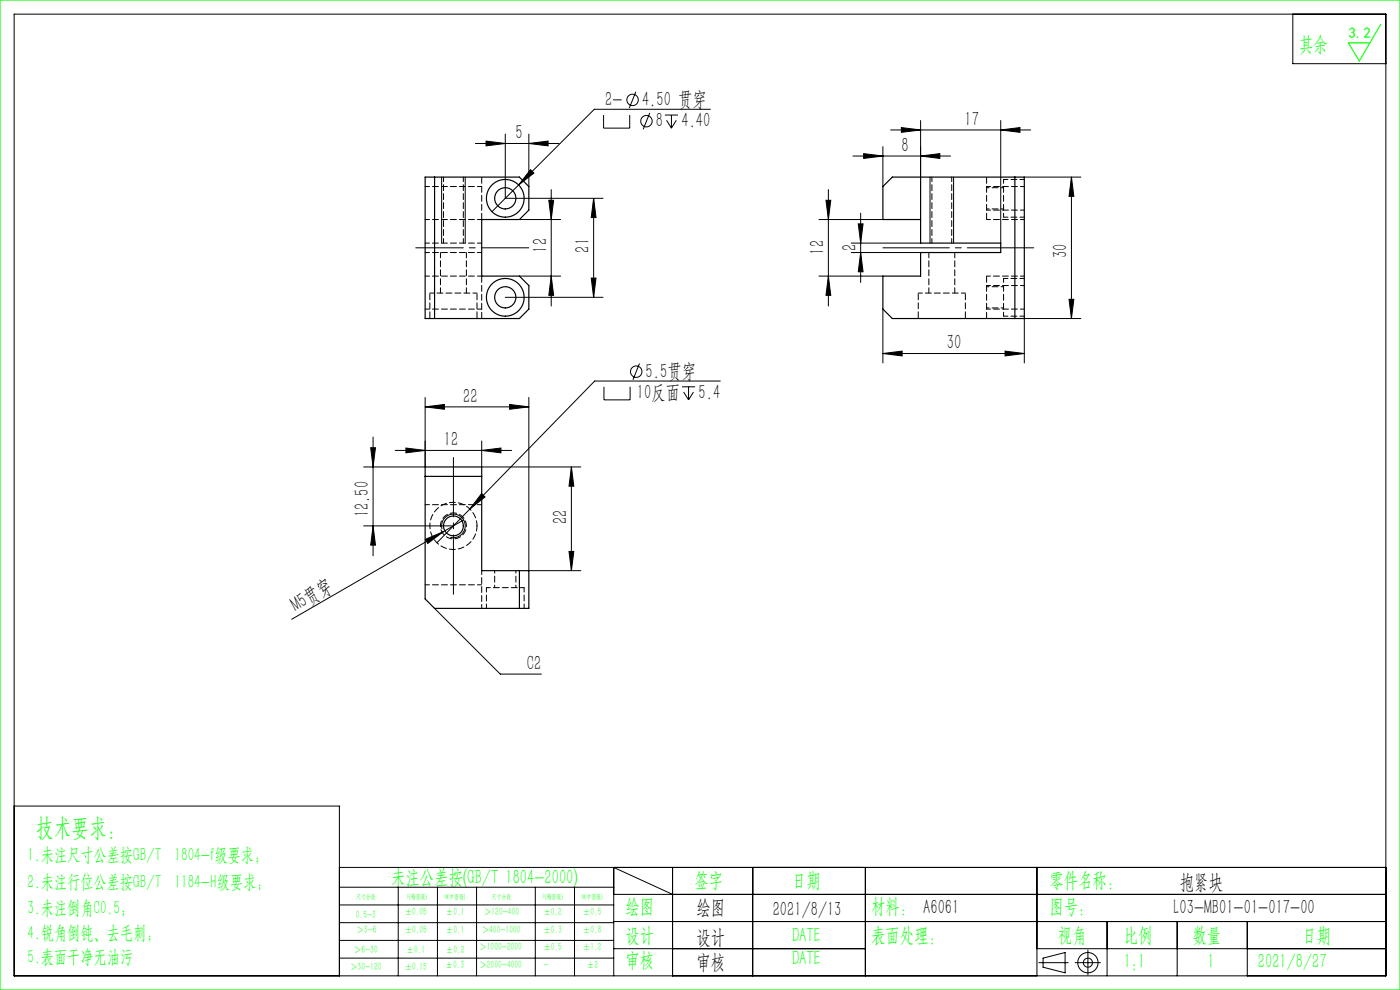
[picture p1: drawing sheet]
<svg xmlns="http://www.w3.org/2000/svg" width="297mm" height="210mm" viewBox="0 0 297 210" stroke-linecap="round" stroke-linejoin="round" font-family="sans-serif">
<g fill="none" stroke="#000" stroke-width=".21">
<path d="M3 3h291v204h-291zM134.9 19.5l-1.4 3.4M274.3 3v10.5h19.7M93.7 37.6v14M98.7 37.6v14M100.8 30.4h17.7M103.1 29.9l4.1 .5-4.1 .5zM107.2 28.4v13.7h20.7M112.2 30.4l4.1-.5v1zM112.2 28.4v11.2M112.5 36l.8 .7-3.3 2.5zM128 24.4v2.8h5.6v-2.8"/>
<path d="M137.8 24l-1.4 3.4M141.1 24.4h2.7M141.4 25.5l1 1.7M142.4 24.4v2.8M143.5 25.5l-1.1 1.7M150.7 23.2h-24.6l-21.7 21.7M180.9 33.1h20.7M183.2 32.6l4.1 .5-4.1 .5zM187.3 31.1v8.5M188.9 27.6h29.7M191.2 27.1l4.1 .5-4.1 .5zM195.3 25.6v21"/>
<path d="M195.3 33.1l4.1-.5v1zM197.3 37.6v14M202.3 37.6v14M212.3 27.6l4.1-.5v1zM212.3 25.6v26M217.3 37.6h12M227.3 37.6v30M227.3 37.6l.5 4h-1zM110.2 46.6h8.7M110.2 58.6h8.7M116.4 42.5h1l-.5 4.1zM116.9 40.2v24.7"/>
<path d="M116.9 58.6l.5 4h-1zM125.4 59h1l-.5 4.1zM125.9 42.1v21M125.9 42.1l.5 4h-1zM173.7 46.6h13.6M173.7 58.6h13.6M175.2 42.5h1l-.5 4.1zM175.7 58.6l.5 4h-1zM175.7 40.2v24.7M180.6 51.6h14.7M180.6 53.6h14.7M182.1 47.5h1l-.5 4.1z"/>
<path d="M182.6 45.2v14.7M182.6 53.6l.5 4h-1zM107.2 63.1h20.7M135.7 77.1l-1.4 3.5M187.3 75l4.1-.5v1zM187.3 65.6v11.4M187.3 75h30M213.2 74.5l4.1 .5-4.1 .5zM226.8 63.5h1l-.5 4.1zM229.3 67.6h-12v9.4M78.6 95h1.1l-.6 4.1zM79.1 92.7v25.2"/>
<path d="M83.8 95.5h24.7M86.1 95l4.1 .5-4.1 .6zM90.2 86.3l4.1-.5v1zM90.2 84.3v14.8h-13.1M90.2 86.3h22M102.2 95.5l4.1-.5v1.1zM102.2 93.5v5.6h21M108.1 85.8l4.1 .5-4.1 .5zM112.2 84.3v36.8h11M121.2 99.1v22M121.2 99.1l.5 4h-1zM128.1 82v2.8h5.6v-2.8"/>
<path d="M144.7 82h2.8M145 83.2l1.1 1.6M146.1 82v2.8M147.1 83.2l-1 1.6M152.8 80.8h-26.6l-33.5 34.3M77.1 111.6h19.1M79.1 111.6l.6 4h-1.1zM90.2 114.4l3.8-1.6-3.3 2.5zM93.8 112.2a2.5 2.5 0 0 1 2.2-3.1 2.5 2.5 0 0 1 2.7 2.7 2.5 2.5 0 0 1-3.2 2.2M98.4 110.3l-36.5 21.1M102.2 104.7l.7 .7-3.2 2.6zM120.7 117h1l-.5 4.1z"/>
<path d="M92.2 129.1l13.9 13.9h8.7M3 171h69v36M72 184h222M72 188.2h58.2M72 192h58.2M72 195.7h58.2M72 199.5h58.2M84.5 188.2v18.8M92.8 188.2v18.8M101.1 188.2v18.8M113.6 188.2v18.8M121.9 188.2v18.8"/>
<path d="M130.2 189.7h163.8M130.2 195.5h163.8M142.7 189.7l-12.5-5.7v23M142.7 184v23M159.7 184v23M183.6 184v23M220 184v23M234.9 195.5v11.5M249.7 195.5v11.5M264.6 195.5v11.5M72 203.2h58.2M130.2 201.2h53.4"/>
<path d="M220 201.2h74M220.4 204.2h6.2M221.3 203.2l4.7-1.1v4.3l-4.7-1.2zM228.1 204.2h5.3M230.8 201.5v5.3"/>
<circle cx="134.2" cy="21.2" r="1.21"/>
<circle cx="137.1" cy="25.7" r="1.21"/>
<circle cx="135" cy="78.8" r="1.21"/>
<circle cx="230.8" cy="204.2" r="2.15"/>
<circle cx="230.8" cy="204.2" r=".96"/>
</g>
<path d="M219.3 52.6h-32" fill="none" stroke="#000" stroke-width=".21" stroke-dasharray="30.5 1.3 1.3 1.3" stroke-dashoffset="16.4"/>
<path d="M112.2 52.6h-24" fill="none" stroke="#000" stroke-width=".21" stroke-dasharray="30.5 1.3 1.3 1.3" stroke-dashoffset="20.4"/>
<path d="M96.2 97.1v29" fill="none" stroke="#000" stroke-width=".21" stroke-dasharray="30.5 1.3 1.3 1.3" stroke-dashoffset="17.9"/>
<path d="M0 0h297v210h-297zM292.9 5.2l-4.5 7.7-2.4-3.8h4.6" fill="none" stroke="#0f0" stroke-width=".25"/>
<g fill="#000">
<path d="M90.2 114.4l3.8-1.6-3.3 2.5z"/>
<path d="M112.5 36l-2.5 3.2 3.3-2.5zM103.1 29.9l4.1 .5-4.1 .5zM112.2 30.4l4.1-.5v1zM187.3 75l4.1-.5v1zM213.2 74.5l4.1 .5-4.1 .5zM183.2 32.6l4.1 .5-4.1 .5zM195.3 33.1l4.1-.5v1zM86.1 95l4.1 .5-4.1 .6zM102.2 95.5l4.1-.5v1.1zM102.2 104.7l-2.5 3.3 3.2-2.6z"/>
<path d="M212.3 27.6l4.1-.5v1zM191.2 27.1l4.1 .5-4.1 .5z"/>
<path d="M116.4 42.5h1l-.5 4.1zM116.9 58.6l.5 4h-1zM125.9 42.1l.5 4h-1zM125.4 59h1l-.5 4.1zM227.3 37.6l.5 4h-1zM226.8 63.5h1l-.5 4.1zM175.2 42.5h1l-.5 4.1zM175.7 58.6l.5 4h-1zM182.1 47.5h1l-.5 4.1zM182.6 53.6l.5 4h-1zM121.2 99.1l.5 4h-1zM120.7 117h1l-.5 4.1z"/>
<path d="M90.2 86.3l4.1-.5v1zM108.1 85.8l4.1 .5-4.1 .5z"/>
<path d="M79.1 111.6l.6 4h-1.1zM78.6 95h1.1l-.6 4.1z"/>
</g>
<g fill="none" stroke="#000" stroke-width=".25">
<path d="M90.2 37.6h20l2 2v5l-2 2h-8v12h8l2 2v5l-2 2h-20zM92.2 37.6v30M189.3 37.6h28v30h-28l-2-2v-7h8v-5h17v-2h-17v-5h-8v-7zM215.3 37.6v30M90.2 99.1h12v22h10v8h-20l-2-2zM90.2 101.1h12M110.2 121.1v8"/>
<circle cx="107.2" cy="42.1" r="2.25"/>
<circle cx="107.2" cy="42.1" r="4"/>
<circle cx="107.2" cy="63.1" r="2.25"/>
<circle cx="107.2" cy="63.1" r="4"/>
<circle cx="96.2" cy="111.6" r="2.1"/>
</g>
<g fill="none" stroke="#000" stroke-width=".21" stroke-dasharray="1.3 .6" stroke-dashoffset=".3">
<path d="M90.2 39.6h12M94.1 37.6v14M197.7 37.6v14M217.3 38.1h-4.4M98.3 51.6v-14M102.2 53.6h-12M102.2 51.6h-12M102.2 46.6h-12M102.2 58.6h-12M201.9 51.6v-14M212.9 46.1h4.4M217.3 59.1h-4.4"/>
<path d="M102.2 65.6h-12M212.9 67.1h4.4M102.2 107.1h-12M102.2 124.1h-12M103.2 124.7v4.4M111.2 129.1v-4.4"/>
</g>
<path d="M102.2 46.6v-9M209.3 46.6v-9M102.2 67.6v-9M209.3 67.6v-9" fill="none" stroke="#000" stroke-width=".21" stroke-dasharray="1.3 .6" stroke-dashoffset="-.1"/>
<path d="M209.3 39.6h8M212.9 38.1v8M209.3 46.6h8M209.3 58.6h8M212.9 59.1v8M217.3 44.6h-8M101.2 62.2h-10M204.8 62.2h-10M209.3 60.6h8M217.3 65.6h-8M102.2 121.1v8M111.2 124.7h-8" fill="none" stroke="#000" stroke-width=".21" stroke-dasharray="1.3 .6" stroke-dashoffset=".4"/>
<path d="M91.2 62.2v5.4M101.2 67.6v-5.4M194.8 62.2v5.4M204.8 67.6v-5.4" fill="none" stroke="#000" stroke-width=".21" stroke-dasharray="1.3 .6" stroke-dashoffset="-.2"/>
<path d="M93.4 53.6v8.6M197 53.6v8.6M98.9 62.2v-8.6M202.5 62.2v-8.6" fill="none" stroke="#000" stroke-width=".21" stroke-dasharray="1.3 .6" stroke-dashoffset=".1"/>
<path d="M212.9 39.8h-3.6M209.3 44.3h3.6M209.3 65.3h3.6M212.9 60.8h-3.6M104.9 121.1v3.6M109.4 124.7v-3.6" fill="none" stroke="#000" stroke-width=".21" stroke-dasharray="1.3 .6" stroke-dashoffset=".7"/>
<path d="M96.2 108.8a2.75 2.75 0 0 1 2.4 4 2.75 2.75 0 0 1-4.7 .3 2.75 2.75 0 0 1 2-4.3h.3" fill="none" stroke="#000" stroke-width=".21" stroke-dasharray="1.3 .6" stroke-dashoffset=".6"/>
<path d="M101.2 111.6a5 5 0 0 1-7.4 4.4 5 5 0 0 1-.4-8.6 5 5 0 0 1 7.8 3.7v.5" fill="none" stroke="#000" stroke-width=".21" stroke-dasharray="1.3 .6" stroke-dashoffset=".2"/>
<text font-size="5.4" fill="#0f0" x="7.7" y="177.2">技术要求：</text>
<g font-size="4.4" fill="#0f0">
<text x="275.6" y="10.8">其余</text>
<text x="83" y="187.5">未注公差按(GB/T 1804-2000)</text>
<text x="147.3" y="188">签字</text>
<text x="168" y="188">日期</text>
<text x="222.6" y="188">零件名称：</text>
<text x="132.7" y="193.6">绘图</text>
<text x="184.8" y="193.6">材料： A6061</text>
<text x="222.6" y="193.6">图号：</text>
<text x="132.7" y="199.8">设计</text>
<text x="168" y="199.8">DATE</text>
<text x="184.8" y="199.8">表面处理：</text>
<text x="224.4" y="199.8">视角</text>
<text x="238.4" y="199.8">比例</text>
<text x="253" y="199.8">数量</text>
<text x="276.3" y="199.8">日期</text>
<text x="132.7" y="205.1">审核</text>
<text x="168" y="204.6">DATE</text>
<text x="238.4" y="205.3">1:1</text>
<text x="256.2" y="205.3">1</text>
<text x="266.9" y="205.3">2021/8/27</text>
</g>
<g font-size="4.4">
<text x="128.4" y="22.5">2-</text>
<text x="136.2" y="22.5">4.50 贯穿</text>
<text x="109.4" y="29.6">5</text>
<text x="139.1" y="27">8</text>
<text x="144.6" y="27">4.40</text>
<text x="204.6" y="26.7">17</text>
<text x="191.3" y="32.2">8</text>
<text x="116.1" y="53.6" transform="rotate(-90 116.1 53.6)">12</text>
<text x="125.1" y="53.6" transform="rotate(-90 125.1 53.6)">21</text>
<text x="174.9" y="54" transform="rotate(-90 174.9 54)">12</text>
<text x="181.7" y="53.2" transform="rotate(-90 181.7 53.2)">2</text>
<text x="226.4" y="54.7" transform="rotate(-90 226.4 54.7)">30</text>
<text x="200.9" y="74.1">30</text>
<text x="137" y="80.1">5.5贯穿</text>
<text x="98.3" y="85.4">22</text>
<text x="135.1" y="84.7">10反面</text>
<text x="148.2" y="84.7">5.4</text>
<text x="94.2" y="94.7">12</text>
<text x="78.3" y="109.7" transform="rotate(-90 78.3 109.7)">12.50</text>
<text x="120.3" y="111.2" transform="rotate(-90 120.3 111.2)">22</text>
<text x="62.8" y="129.8" transform="rotate(-30 62.8 129.8)">M5贯穿</text>
<text x="111.8" y="142.1">C2</text>
<text x="250.3" y="188.6">抱紧块</text>
<text x="147.8" y="194">绘图</text>
<text x="163.9" y="194.3">2021/8/13</text>
<text x="249" y="194">L03-MB01-01-017-00</text>
<text x="147.8" y="200.2">设计</text>
<text x="147.8" y="205.5">审核</text>
</g>
<g font-size="4" fill="#0f0">
<text x="5.9" y="182.6">1.未注尺寸公差按GB/T 1804-f级要求；</text>
<text x="5.9" y="188.4">2.未注行位公差按GB/T 1184-H级要求；</text>
<text x="5.9" y="193.9">3.未注倒角C0.5；</text>
<text x="5.9" y="199.2">4.锐角倒钝、去毛刺；</text>
<text x="5.9" y="204.2">5.表面干净无油污</text>
</g>
<text font-size="3.2" fill="#0f0" x="286.1" y="8">3.2</text>
<g font-size="2.3" fill="#0f0">
<text x="75.5" y="194.7">0.5-3</text>
<text x="75.6" y="198">＞3-6</text>
<text x="85.9" y="194.2">±0.05</text>
<text x="85.9" y="198">±0.05</text>
<text x="94.6" y="194.2">±0.1</text>
<text x="94.6" y="198">±0.1</text>
<text x="102.2" y="198">＞400-1000</text>
<text x="102.7" y="194.2">＞120-400</text>
<text x="115.3" y="194.2">±0.2</text>
<text x="115.3" y="198">±0.3</text>
<text x="123.7" y="194.2">±0.5</text>
<text x="123.7" y="198">±0.8</text>
<text x="75.1" y="202.2">＞6-30</text>
<text x="86.3" y="202.2">±0.1</text>
<text x="94.6" y="202.2">±0.2</text>
<text x="101.7" y="201.6">＞1000-2000</text>
<text x="115.3" y="201.6">±0.5</text>
<text x="123.7" y="201.6">±1.2</text>
<text x="74.3" y="205.8">＞30-120</text>
<text x="85.9" y="205.8">±0.15</text>
<text x="94.5" y="205.4">±0.3</text>
<text x="101.7" y="205.4">＞2000-4000</text>
<text x="115.3" y="205.4">-</text>
<text x="124.5" y="205.4">±2</text>
</g>
<g font-size="1.5" fill="#0f0">
<text x="75.5" y="190.6">尺寸分段</text>
<text x="86.4" y="190.6">F(精密级)</text>
<text x="94.4" y="190.6">M(中密级)</text>
<text x="104.3" y="190.6">尺寸分段</text>
<text x="115.2" y="190.6">F(精密级)</text>
<text x="123.5" y="190.6">M(中密级)</text>
</g>
</svg>
